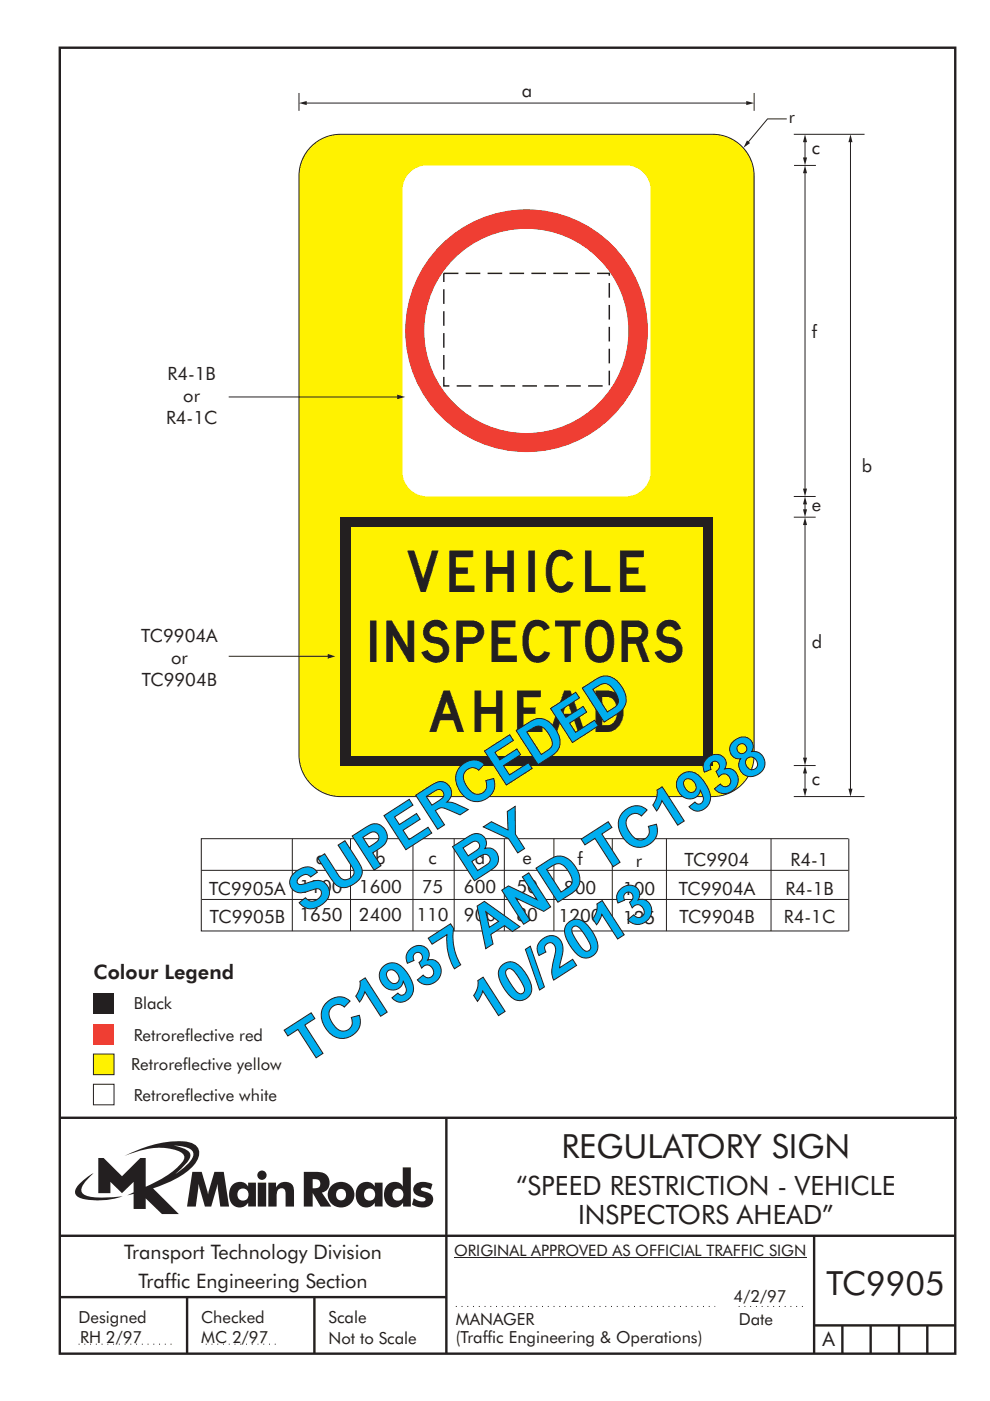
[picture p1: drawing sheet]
<svg xmlns="http://www.w3.org/2000/svg" width="210mm" height="297mm" viewBox="0 0 210 297" stroke-linecap="round" stroke-linejoin="round" font-family="sans-serif">
<g fill="none" stroke="#231f20" stroke-width=".51">
<path d="M12.7 10.1h189.9v276.9h-189.9zM12.7 237h190.3M94.7 236.9v50.1M12.7 262h190M12.7 275h82M39.7 275v12M66.7 275v12M172.7 262v25M172.7 281h30M178.7 281v6M184.7 281v6M190.7 281v6"/>
<path d="M196.7 281v6"/>
</g>
<path d="M96.7 277h55M156.7 277h14M16.7 285h20.3M43.6 285h15.1" fill="none" stroke="#231f20" stroke-width=".21" stroke-dasharray=".2 1" stroke-linecap="butt"/>
<path d="M19.8 210.5h4.4v4.4h-4.4z" fill="#231f20"/>
<path d="M19.8 217.1h4.4v4.4h-4.4z" fill="#ed1c24"/>
<path d="M19.8 223.5h4.4v4.3h-4.4z" fill-rule="evenodd" fill="#fff200" stroke="#231f20" stroke-width=".21"/>
<path d="M19.8 229.9h4.4v4.3h-4.4z" fill-rule="evenodd" fill="#fff" stroke="#231f20" stroke-width=".21"/>
<path d="M36.8 242.9a5.8 5.8 0 0 1 3.9 1 1.58 1.58 0 0 1-.2 2.1l-1.1 1.2-2.3 1.8 .9-.9a6.5 6.5 0 0 0 2.4-3.2 2.43 2.43 0 0 0-2.2-1.7zM20.8 245.5v7.5h2.6v-2.4l2.5 2.4 2.4-2.4v2.2l-1.3 .6 1.3-.3v3.2h2.6v-2.2l3.4 3.3h3.6l-5.4-5.4a20.1 20.1 0 0 0 8.6-5 3.1 3.1 0 0 0 .8-3.8 3.8 3.8 0 0 0-3.1-1.2 25.1 25.1 0 0 0-12.4 3.1 16.1 16.1 0 0 1 11.2-1.2 1.56 1.56 0 0 1 1.4 2 17.9 17.9 0 0 1-8.1 5.7v-6.1h-1.1l-3.9 3.9-3.9-3.9zM16.9 250.9a1.82 1.82 0 0 0-.6 2.7 9.9 9.9 0 0 0 5.8 .9l1.9-.3 2-.6a22.2 22.2 0 0 1-7.7-.1 1.33 1.33 0 0 1-.7-2.2l.9-1.2 1.4-1.4-1.5 .9zM66.3 250a1.13 1.13 0 0 1 1.2 .2 1.13 1.13 0 0 1 .4 1.2 1.26 1.26 0 0 1-1.6 .5zM64.4 248.5v7.3h1.9v-2.9l1.7 2.9h2.3l-2-2.9a2.25 2.25 0 0 0 1.5-2.7 2.25 2.25 0 0 0-2.6-1.7zM69.6 253.3a2.8 2.8 0 0 0 5.6 0 2.8 2.8 0 0 0-5.6 0zM71.7 252.3a1.15 1.15 0 0 1 1.7 1 1.15 1.15 0 0 1-1.7 1 1.46 1.46 0 0 1 0-2zM76.3 251.1a3.2 3.2 0 0 0 .4 4.7 2.13 2.13 0 0 0 2.8-.8v.8h1.6v-5.1h-1.6v.9a2.07 2.07 0 0 0-3.2-.5zM77.7 252.2a1.23 1.23 0 0 1 1.6 .3 1.23 1.23 0 0 1-.2 1.7 1.23 1.23 0 0 1-1.7-.1 1.55 1.55 0 0 1 .3-1.9zM85.4 247.5l.1 4.1a2.16 2.16 0 0 0-2.4-1 2.16 2.16 0 0 0-1.6 2 2.52 2.52 0 0 0 2.7 3.4 2.11 2.11 0 0 0 1.3-1v.8h1.6v-8.3zM83.7 252.2a1.24 1.24 0 0 1 1.9 1.1 1.24 1.24 0 0 1-1.9 1 1.48 1.48 0 0 1 0-2.1zM88.2 251a1.52 1.52 0 0 0-.5 1.7 1.52 1.52 0 0 0 1.5 1 .82 .82 0 0 1 1 .8 2.07 2.07 0 0 1-2.4-.5l-.4 1.4a3.8 3.8 0 0 0 3.9 .1 1.56 1.56 0 0 0 .5-1.7 1.56 1.56 0 0 0-1.4-1.1 1.25 1.25 0 0 1-1.1-.5 1.21 1.21 0 0 1 1.7-.1l.4 .2 .3-1.3a3.7 3.7 0 0 0-3.5 0zM40.8 248.5l-1.1 7.3h1.8l.6-4.8 1.4 4.8h1.3l1.3-4.8 .6 4.8h1.9l-1.1-7.3h-2l-1.4 4.8-1.3-4.8zM49.4 251.1a3.2 3.2 0 0 0 .4 4.7 2.13 2.13 0 0 0 2.8-.8v.8h1.7v-5.1h-1.7v.9a2.07 2.07 0 0 0-3.2-.5zM50.8 252.2a1.23 1.23 0 0 1 1.7 .3 1.23 1.23 0 0 1-.2 1.7 1.23 1.23 0 0 1-1.7-.1 1.55 1.55 0 0 1 .2-1.9zM54.7 250.7v5.1h1.8v-5.1zM54.6 249.2a1 1 0 0 0 2 0 1 1 0 0 0-2 0zM56.9 250.7v5.1h1.8a5.4 5.4 0 0 1 .3-3.6 .91 .91 0 0 1 1.1-.2 .91 .91 0 0 1 .5 1.1v2.7h1.8v-2.9a2 2 0 0 0-1.4-2.3 2 2 0 0 0-2.5 1.2v-1.1z" fill-rule="evenodd" fill="#231f20"/>
<path d="M170.7 163.8v3.6M96.3 266.7h74.7" fill="none" stroke="#231f20" stroke-width=".21"/>
<g fill="#231f20">
<path d="M170.7 162.3l.5 1.7h-.9z"/>
<path d="M170.3 167.2h.9l-.5 1.7z"/>
</g>
<path d="M170.7 30v3.5" fill="none" stroke="#231f20" stroke-width=".21"/>
<g fill="#231f20">
<path d="M170.7 28.5l.5 1.6h-.9z"/>
<path d="M170.3 33.4h.9l-.5 1.7z"/>
</g>
<path d="M170.7 111.2v49.6" fill="none" stroke="#231f20" stroke-width=".21"/>
<g fill="#231f20">
<path d="M170.7 109.7l.5 1.6h-.9z"/>
<path d="M170.3 160.6h.9l-.5 1.7z"/>
</g>
<path d="M170.7 106.8v1.3" fill="none" stroke="#231f20" stroke-width=".21"/>
<g fill="#231f20">
<path d="M170.7 105.3l.5 1.6h-.9z"/>
<path d="M170.3 108h.9l-.5 1.7z"/>
</g>
<path d="M170.7 36.6v67.1" fill="none" stroke="#231f20" stroke-width=".21"/>
<g fill="#231f20">
<path d="M170.7 35.1l.5 1.6h-.9z"/>
<path d="M170.3 103.6h.9l-.5 1.7z"/>
</g>
<path d="M160 19.7v3.8M64.9 21.9h93.5M168.4 28.5h15M168.4 35.1h4.7M168.4 109.7h4.6M168.4 105.3h4.6M168.4 168.9h15M168.4 162.3h4.6" fill="none" stroke="#231f20" stroke-width=".21"/>
<g fill="#231f20">
<path d="M63.4 21.9l1.7-.5v.9z"/>
<path d="M158.3 21.4l1.7 .5-1.7 .4z"/>
</g>
<path d="M166.9 25.2h-4.1l-4.1 5" fill="none" stroke="#231f20" stroke-width=".21"/>
<path d="M158.4 29.8l.7 .5-1.4 1z" fill="#231f20"/>
<path d="M63.4 19.7v3.8" fill="none" stroke="#231f20" stroke-width=".21"/>
<path d="M66 31.1a8.8 8.8 0 0 1 6.2-2.6h78.9a8.8 8.8 0 0 1 8.9 8.8v122.8a8.8 8.8 0 0 1-8.9 8.8h-78.9a8.8 8.8 0 0 1-8.8-8.8v-122.8a8.8 8.8 0 0 1 2.6-6.2z" fill-rule="evenodd" fill="#fff200" stroke="#231f20" stroke-width=".21"/>
<path d="M72.2 109.7h79v52.6h-79z" fill="#231f20"/>
<path d="M74.4 111.8h74.6v48.4h-74.6z" fill="#fff200"/>
<path d="M86.9 36.6a5.2 5.2 0 0 1 3.7-1.5h42.2a5.2 5.2 0 0 1 5.2 5.2v59.7a5.2 5.2 0 0 1-5.2 5.2h-42.2a5.2 5.2 0 0 1-5.2-5.2v-59.7a5.2 5.2 0 0 1 1.5-3.7z" fill-rule="evenodd" fill="#fff"/>
<circle cx="111.7" cy="70.1" r="25.7" fill="#ef3e33"/>
<circle cx="111.6" cy="70.2" r="21.6" fill="#fff"/>
<path d="M94.1 58h35.1v23.8h-35.1z" fill="none" stroke="#231f20" stroke-width=".31" stroke-dasharray="3.1 1.5" stroke-linecap="butt"/>
<path d="M48.5 84.2h35.9" fill="none" stroke="#231f20" stroke-width=".21"/>
<path d="M84.3 83.7l1.6 .5-1.6 .5z" fill="#231f20"/>
<path d="M48.5 139.1h21.2" fill="none" stroke="#231f20" stroke-width=".21"/>
<path d="M69.5 138.7l1.7 .4-1.7 .5z" fill="#231f20"/>
<path d="M180.4 30v137.4" fill="none" stroke="#231f20" stroke-width=".21"/>
<g fill="#231f20">
<path d="M180.4 28.5l.4 1.6h-.8z"/>
<path d="M180 167.2h.8l-.4 1.7z"/>
</g>
<g fill="none" stroke="#231f20" stroke-width=".21">
<path d="M62 177.8v19.6M74.3 177.8v19.6M87.6 177.8v19.6M96.3 177.8v19.6M107 177.8v19.6M117.5 177.8v19.6M129.9 177.8v19.6M141.4 177.8v19.6M163.5 177.8v19.6M180 177.8h-137.3v19.6h137.3M180 177.8v19.6M42.7 184.5h137.2"/>
<path d="M42.8 190.7h137.2"/>
</g>
<g font-size="12" fill="#00aeef">
<text x="99.9" y="187.2" transform="rotate(-33 99.9 187.2)">BY</text>
<text x="64.6" y="194" transform="rotate(-33 64.6 194)">SUPERCEDED</text>
<text x="103.2" y="217" transform="rotate(-33 103.2 217)">10/2013</text>
<text x="64.7" y="225.8" transform="rotate(-33 64.7 225.8)">TC1937 AND TC1938</text>
</g>
<g font-size="8.8" fill="#231f20">
<text x="86.4" y="125.4">VEHICLE</text>
<text x="78.5" y="140.4">INSPECTORS</text>
<text x="91.1" y="155.3">AHEAD</text>
</g>
<g font-size="7.1" fill="#231f20">
<text x="119.1" y="245.6">REGULATORY SIGN</text>
<text x="175.3" y="274.6">TC9905</text>
</g>
<g font-size="5.6" fill="#231f20">
<text x="109.5" y="253.4">“SPEED RESTRICTION - VEHICLE</text>
<text x="122.6" y="259.5">INSPECTORS AHEAD”</text>
</g>
<g font-size="4.2" fill="#231f20">
<text x="19.8" y="207.5">Colour Legend</text>
<text x="26.3" y="267">Transport Technology Division</text>
<text x="29.4" y="273.1">Traffic Engineering Section</text>
<text x="174.4" y="285.3">A</text>
</g>
<g font-size="3.9" fill="#231f20">
<text x="110.7" y="20.6">a</text>
<text x="172.2" y="32.6">c</text>
<text x="172.2" y="71.6">f</text>
<text x="35.5" y="80.6">R4-1B</text>
<text x="35.2" y="89.9">R4-1C</text>
<text x="38.9" y="85.3">or</text>
<text x="182.8" y="100.1">b</text>
<text x="172.2" y="108.3">e</text>
<text x="30" y="136.1">TC9904A</text>
<text x="172.2" y="137.4">d</text>
<text x="36.3" y="140.7">or</text>
<text x="30.1" y="145.4">TC9904B</text>
<text x="172.2" y="166.4">c</text>
<text x="67" y="183.2">a</text>
<text x="79.6" y="183.2">b</text>
<text x="90.9" y="183.2">c</text>
<text x="100.7" y="183.2">d</text>
<text x="110.8" y="183.2">e</text>
<text x="122.5" y="183.4">f</text>
<text x="134.9" y="183.8">r</text>
<text x="145.2" y="183.7">TC9904</text>
<text x="167.7" y="183.7">R4-1</text>
<text x="44.4" y="189.7">TC9905A</text>
<text x="63.5" y="189.2">1100</text>
<text x="76.1" y="189.2">1600</text>
<text x="89.5" y="189.2">75</text>
<text x="98.4" y="189.2">600</text>
<text x="109.5" y="189.2">50</text>
<text x="119.6" y="189.5">800</text>
<text x="132.1" y="189.8">100</text>
<text x="144" y="189.7">TC9904A</text>
<text x="166.6" y="189.7">R4-1B</text>
<text x="44.5" y="195.8">TC9905B</text>
<text x="63.5" y="195.3">1650</text>
<text x="76.1" y="195.3">2400</text>
<text x="88.3" y="195.3">110</text>
<text x="98.4" y="195.3">900</text>
<text x="109.5" y="195.3">80</text>
<text x="118.5" y="195.5">1200</text>
<text x="132.1" y="195.9">125</text>
<text x="144.1" y="195.8">TC9904B</text>
<text x="166.3" y="195.8">R4-1C</text>
</g>
<text font-size="3.7" fill="#231f20" x="167.3" y="26">r</text>
<g font-size="3.5" fill="#231f20">
<text x="28.4" y="214">Black</text>
<text x="28.4" y="220.6">Retroreflective red</text>
<text x="27.8" y="226.9">Retroreflective yellow</text>
<text x="28.4" y="233.4">Retroreflective white</text>
<text x="16.7" y="280.5">Designed</text>
<text x="42.7" y="280.5">Checked</text>
<text x="69.7" y="280.5">Scale</text>
<text x="96.7" y="281">MANAGER</text>
<text x="155.6" y="276.1">4/2/97</text>
<text x="156.7" y="281">Date</text>
<text x="17" y="284.8">RH 2/97</text>
<text x="42.7" y="284.8">MC 2/97</text>
<text x="69.7" y="285">Not to Scale</text>
<text x="96.7" y="284.7">(Traffic Engineering &amp; Operations)</text>
</g>
<text font-size="3.4" fill="#231f20" x="96.3" y="266.3">ORIGINAL APPROVED AS OFFICIAL TRAFFIC SIGN</text>
</svg>
